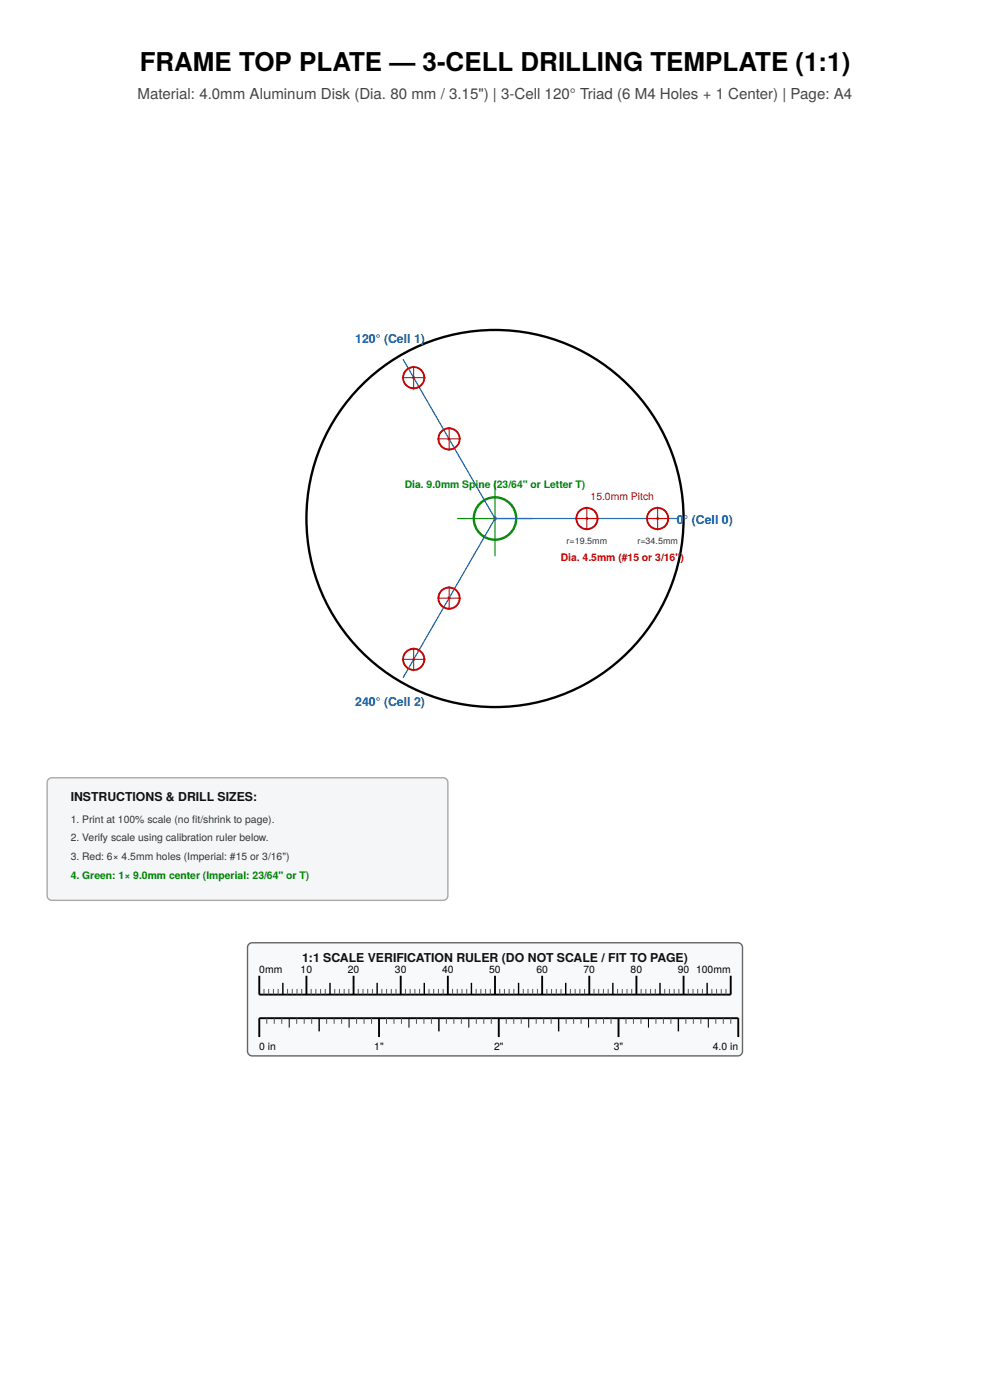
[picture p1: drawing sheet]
<svg xmlns="http://www.w3.org/2000/svg" width="210mm" height="297mm" viewBox="0 0 210 297" stroke-linecap="round" stroke-linejoin="round" font-family="sans-serif">
<circle cx="105" cy="110" r="40" fill="none" stroke="#000" stroke-width=".5"/>
<circle cx="105" cy="110" r="4.5" fill="none" stroke="#080" stroke-width=".5"/>
<path d="M97 110h16M105 102v16" fill="none" stroke="#080" stroke-width=".25"/>
<circle cx="105" cy="110" r=".4" fill="#080"/>
<path d="M105 110h39" fill="none" stroke="#05a" stroke-width=".25"/>
<circle cx="124.5" cy="110" r="2.25" fill="none" stroke="#c00" stroke-width=".4"/>
<path d="M122 110h5M124.5 107.5v5" fill="none" stroke="#c00" stroke-width=".21"/>
<circle cx="124.5" cy="110" r=".3" fill="#c00"/>
<circle cx="139.5" cy="110" r="2.25" fill="none" stroke="#c00" stroke-width=".4"/>
<path d="M137 110h5M139.5 107.5v5" fill="none" stroke="#c00" stroke-width=".21"/>
<circle cx="139.5" cy="110" r=".3" fill="#c00"/>
<path d="M85.5 76.2l19.5 33.8z" fill="#000" stroke="#05a" stroke-width=".25"/>
<circle cx="95.2" cy="93.1" r="2.25" fill="none" stroke="#c00" stroke-width=".4"/>
<path d="M92.8 93.1h4.9M95.2 90.6v5" fill="none" stroke="#c00" stroke-width=".21"/>
<circle cx="95.3" cy="93.1" r=".3" fill="#c00"/>
<circle cx="87.7" cy="80.1" r="2.25" fill="none" stroke="#c00" stroke-width=".4"/>
<path d="M87.7 77.6v5M85.2 80.1h5.1" fill="none" stroke="#c00" stroke-width=".21"/>
<circle cx="87.7" cy="80.1" r=".3" fill="#c00"/>
<path d="M105 110l-19.5 33.8z" fill="#000" stroke="#05a" stroke-width=".25"/>
<circle cx="95.3" cy="126.9" r="2.25" fill="none" stroke="#c00" stroke-width=".4"/>
<path d="M92.8 126.9h4.9M95.2 124.4v5" fill="none" stroke="#c00" stroke-width=".21"/>
<circle cx="95.3" cy="126.9" r=".3" fill="#c00"/>
<circle cx="87.7" cy="139.9" r="2.25" fill="none" stroke="#c00" stroke-width=".4"/>
<path d="M85.2 139.9h5.1M87.7 137.4v5" fill="none" stroke="#c00" stroke-width=".21"/>
<circle cx="87.7" cy="139.9" r=".3" fill="#c00"/>
<path d="M10.3 165.3l.7-.3h83a1 1 0 0 1 1 1v24a1 1 0 0 1-1 1h-83a1 1 0 0 1-1-1v-24z" fill="#f4f6f8" stroke="#aaa" stroke-width=".3"/>
<path d="M52.8 200.3l.7-.3h103a1 1 0 0 1 1 1v22a1 1 0 0 1-1 1h-103a1 1 0 0 1-1-1v-22z" fill="#f8f9fa" stroke="#666" stroke-width=".3"/>
<g fill="none" stroke="#000" stroke-width=".4">
<path d="M55 207v4h100v-4M55 220v-4h101.6v4M65 207v4M75 207v4M80.4 216v4M85 207v4M95 207v4M105 207v4M105.8 216v4M115 207v4M125 207v4M131.2 216v4"/>
<path d="M135 207v4M145 207v4"/>
</g>
<g fill="none" stroke="#555" stroke-width=".21">
<path d="M56 209.8v1.2M56.6 216v1.2M57 209.8v1.2M58 209.8v1.2M58.2 216v1.2M59 209.8v1.2M59.8 216v1.2M61 209.8v1.2M62 209.8v1.2M62.9 216v1.2M63 209.8v1.2M64 209.8v1.2"/>
<path d="M64.5 216v1.2M66 209.8v1.2M66.1 216v1.2M67 209.8v1.2M68 209.8v1.2M69 209.8v1.2M69.3 216v1.2M70.9 216v1.2M71 209.8v1.2M72 209.8v1.2M72.5 216v1.2M73 209.8v1.2"/>
<path d="M74 209.8v1.2M75.6 216v1.2M76 209.8v1.2M77 209.8v1.2M77.2 216v1.2M78 209.8v1.2M78.8 216v1.2M79 209.8v1.2M81 209.8v1.2M82 216v1.2M82 209.8v1.2M83 209.8v1.2"/>
<path d="M83.6 216v1.2M84 209.8v1.2M85.2 216v1.2M86 209.8v1.2M87 209.8v1.2M88 209.8v1.2M88.3 216v1.2M89 209.8v1.2M89.9 216v1.2M91 209.8v1.2M91.5 216v1.2M92 209.8v1.2"/>
<path d="M93 209.8v1.2M94 209.8v1.2M94.7 216v1.2M96 209.8v1.2M96.3 216v1.2M97 209.8v1.2M97.9 216v1.2M98 209.8v1.2M99 209.8v1.2M101 209.8v1.2M101 216v1.2M102 209.8v1.2"/>
<path d="M102.6 216v1.2M103 209.8v1.2M104 209.8v1.2M104.2 216v1.2M106 209.8v1.2M107 209.8v1.2M107.4 216v1.2M108 209.8v1.2M109 216v1.2M109 209.8v1.2M110.6 216v1.2M111 209.8v1.2"/>
<path d="M112 209.8v1.2M113 209.8v1.2M113.7 216v1.2M114 209.8v1.2M115.3 216v1.2M116 209.8v1.2M116.9 216v1.2M117 209.8v1.2M118 209.8v1.2M119 209.8v1.2M120.1 216v1.2M121 209.8v1.2"/>
<path d="M121.7 216v1.2M122 209.8v1.2M123 209.8v1.2M123.3 216v1.2M124 209.8v1.2M126 209.8v1.2M126.4 216v1.2M127 209.8v1.2M128 209.8v1.2M128 216v1.2M129 209.8v1.2M129.6 216v1.2"/>
<path d="M131 209.8v1.2M132 209.8v1.2M132.8 216v1.2M133 209.8v1.2M134 209.8v1.2M134.4 216v1.2M136 216v1.2M136 209.8v1.2M137 209.8v1.2M138 209.8v1.2M139 209.8v1.2M139.1 216v1.2"/>
<path d="M140.7 216v1.2M141 209.8v1.2M142 209.8v1.2M142.3 216v1.2M143 209.8v1.2M144 209.8v1.2M145.5 216v1.2M146 209.8v1.2M147 209.8v1.2M147.1 216v1.2M148 209.8v1.2M148.7 216v1.2"/>
<path d="M149 209.8v1.2M151 209.8v1.2M151.8 216v1.2M152 209.8v1.2M153 209.8v1.2M153.4 216v1.2M154 209.8v1.2M155 216v1.2"/>
</g>
<g fill="none" stroke="#000" stroke-width=".3">
<path d="M60 208.5v2.5M67.7 216v2.8M70 208.5v2.5M80 208.5v2.5M90 208.5v2.5M93.1 216v2.8M100 208.5v2.5M110 208.5v2.5M118.5 216v2.8M120 208.5v2.5M130 208.5v2.5M140 208.5v2.5"/>
<path d="M143.9 216v2.8M150 208.5v2.5"/>
</g>
<path d="M61.4 216v2M74.1 216v2M86.8 216v2M99.5 216v2M112.2 216v2M124.9 216v2M137.6 216v2M150.3 216v2" fill="none" stroke="#000" stroke-width=".21"/>
<text font-size="5.5" x="29.6" y="15">FRAME TOP PLATE — 3-CELL DRILLING TEMPLATE (1:1)</text>
<text font-size="3.2" fill="#444" x="29.2" y="21">Material: 4.0mm Aluminum Disk (Dia. 80 mm / 3.15&quot;) | 3-Cell 120° Triad (6 M4 Holes + 1 Center) | Page: A4</text>
<g font-size="2.6" fill="#05a">
<text x="75.4" y="72.7">120° (Cell 1)</text>
<text x="143.6" y="111.2">0° (Cell 0)</text>
<text x="75.4" y="149.7">240° (Cell 2)</text>
</g>
<g font-size="2.6" fill="#111">
<text x="15" y="170">INSTRUCTIONS &amp; DRILL SIZES:</text>
<text x="64.1" y="204">1:1 SCALE VERIFICATION RULER (DO NOT SCALE / FIT TO PAGE)</text>
</g>
<g font-size="2.2" fill="#080">
<text x="85.8" y="103.5">Dia. 9.0mm Spine (23/64&quot; or Letter T)</text>
<text x="15" y="186.5">4. Green: 1× 9.0mm center (Imperial: 23/64&quot; or T)</text>
</g>
<g font-size="2.2" fill="#c00">
<text x="125.3" y="106">15.0mm Pitch</text>
<text x="118.9" y="119">Dia. 4.5mm (#15 or 3/16&quot;)</text>
</g>
<g font-size="2.2" fill="#333">
<text x="15" y="174.5">1. Print at 100% scale (no fit/shrink to page).</text>
<text x="15" y="178.5">2. Verify scale using calibration ruler below.</text>
<text x="15" y="182.5">3. Red: 6× 4.5mm holes (Imperial: #15 or 3/16&quot;)</text>
</g>
<g font-size="2.2">
<text x="55" y="206.5">0mm</text>
<text x="63.8" y="206.5">10</text>
<text x="73.8" y="206.5">20</text>
<text x="83.8" y="206.5">30</text>
<text x="93.8" y="206.5">40</text>
<text x="103.8" y="206.5">50</text>
<text x="113.8" y="206.5">60</text>
<text x="123.8" y="206.5">70</text>
<text x="133.8" y="206.5">80</text>
<text x="143.8" y="206.5">90</text>
<text x="147.7" y="206.5">100mm</text>
<text x="55" y="222.8">0 in</text>
<text x="79.4" y="222.8">1&quot;</text>
<text x="104.8" y="222.8">2&quot;</text>
<text x="130.2" y="222.8">3&quot;</text>
<text x="151.2" y="222.8">4.0 in</text>
</g>
<g font-size="1.9" fill="#333">
<text x="120.2" y="115.5">r=19.5mm</text>
<text x="135.2" y="115.5">r=34.5mm</text>
</g>
</svg>
